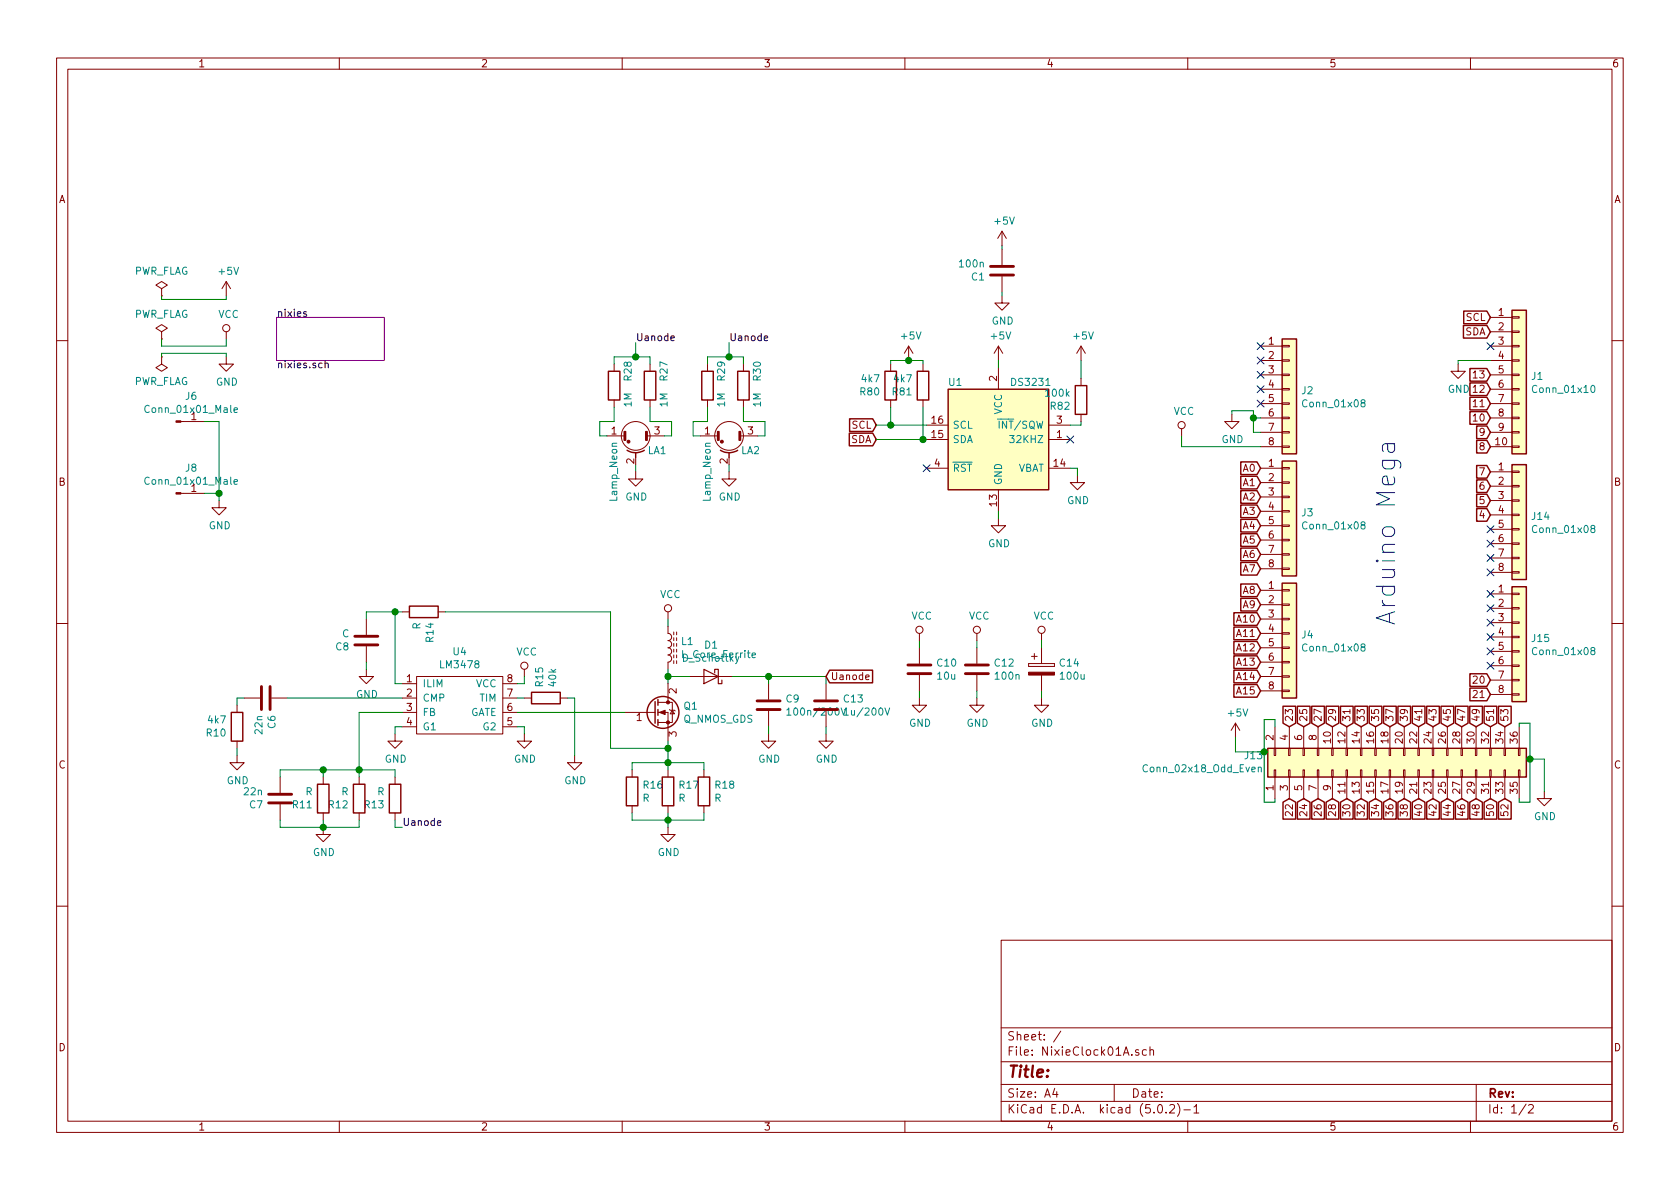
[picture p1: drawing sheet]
EESchema Schematic File Version 4
LIBS:NixieClock01A-cache
EELAYER 26 0
EELAYER END
$Descr A4 11693 8268
encoding utf-8
Sheet 1 2
Title ""
Date ""
Rev ""
Comp ""
Comment1 ""
Comment2 ""
Comment3 ""
Comment4 ""
$EndDescr
$Comp
L NixieClock01A-rescue:LM3478-lm3478 U4
U 1 1
P 3200 4900
F 0 "U4" H 3200 5275 50  0000 C CNN
F 1 "LM3478" H 3200 5184 50  0000 C CNN
F 2 "Package_SO:SO-8_5.3x6.2mm_P1.27mm" H 3200 4850 50  0001 C CNN
F 3 "" H 3200 4850 50  0001 C CNN
	1    3200 4900
	1    0    0    -1  
$EndComp
$Comp
L NixieClock01A-rescue:R-Device R14
U 1 1
P 2950 4250
F 0 "R14" H 3020 4296 50  0000 L CNN
F 1 "R" H 3020 4205 50  0000 L CNN
F 2 "Resistor_SMD:R_0603_1608Metric" V 2880 4250 50  0001 C CNN
F 3 "~" H 2950 4250 50  0001 C CNN
	1    2950 4250
	0    1    1    0   
$EndComp
$Comp
L NixieClock01A-rescue:C-Device C8
U 1 1
P 2550 4450
F 0 "C8" H 2665 4496 50  0000 L CNN
F 1 "C" H 2665 4405 50  0000 L CNN
F 2 "Capacitor_SMD:C_0603_1608Metric" H 2588 4300 50  0001 C CNN
F 3 "~" H 2550 4450 50  0001 C CNN
	1    2550 4450
	-1   0    0    1   
$EndComp
$Comp
L NixieClock01A-rescue:R-Device R10
U 1 1
P 1650 5050
F 0 "R10" H 1720 5096 50  0000 L CNN
F 1 "4k7" H 1720 5005 50  0000 L CNN
F 2 "Resistor_SMD:R_0603_1608Metric" V 1580 5050 50  0001 C CNN
F 3 "~" H 1650 5050 50  0001 C CNN
	1    1650 5050
	-1   0    0    1   
$EndComp
$Comp
L NixieClock01A-rescue:C-Device C6
U 1 1
P 1850 4850
F 0 "C6" H 1965 4896 50  0000 L CNN
F 1 "22n" H 1965 4805 50  0000 L CNN
F 2 "Capacitor_SMD:C_0603_1608Metric" H 1888 4700 50  0001 C CNN
F 3 "~" H 1850 4850 50  0001 C CNN
	1    1850 4850
	0    1    1    0   
$EndComp
$Comp
L NixieClock01A-rescue:R-Device R13
U 1 1
P 2750 5550
F 0 "R13" H 2820 5596 50  0000 L CNN
F 1 "R" H 2820 5505 50  0000 L CNN
F 2 "Resistor_SMD:R_0603_1608Metric" V 2680 5550 50  0001 C CNN
F 3 "~" H 2750 5550 50  0001 C CNN
	1    2750 5550
	-1   0    0    1   
$EndComp
$Comp
L power:GND #PWR0122
U 1 1
P 2750 5100
F 0 "#PWR0122" H 2750 4850 50  0001 C CNN
F 1 "GND" H 2755 4927 50  0000 C CNN
F 2 "" H 2750 5100 50  0001 C CNN
F 3 "" H 2750 5100 50  0001 C CNN
	1    2750 5100
	1    0    0    -1  
$EndComp
Wire Wire Line
	2800 5050 2750 5050
$Comp
L power:GND #PWR0123
U 1 1
P 2250 5750
F 0 "#PWR0123" H 2250 5500 50  0001 C CNN
F 1 "GND" H 2255 5577 50  0000 C CNN
F 2 "" H 2250 5750 50  0001 C CNN
F 3 "" H 2250 5750 50  0001 C CNN
	1    2250 5750
	1    0    0    -1  
$EndComp
Wire Wire Line
	1700 4850 1650 4850
Wire Wire Line
	1650 4850 1650 4900
$Comp
L power:GND #PWR0124
U 1 1
P 1650 5250
F 0 "#PWR0124" H 1650 5000 50  0001 C CNN
F 1 "GND" H 1655 5077 50  0000 C CNN
F 2 "" H 1650 5250 50  0001 C CNN
F 3 "" H 1650 5250 50  0001 C CNN
	1    1650 5250
	1    0    0    -1  
$EndComp
Wire Wire Line
	1650 5200 1650 5250
$Comp
L power:GND #PWR0125
U 1 1
P 3650 5100
F 0 "#PWR0125" H 3650 4850 50  0001 C CNN
F 1 "GND" H 3655 4927 50  0000 C CNN
F 2 "" H 3650 5100 50  0001 C CNN
F 3 "" H 3650 5100 50  0001 C CNN
	1    3650 5100
	1    0    0    -1  
$EndComp
Wire Wire Line
	3600 5050 3650 5050
$Comp
L NixieClock01A-rescue:R-Device R15
U 1 1
P 3800 4850
F 0 "R15" H 3870 4896 50  0000 L CNN
F 1 "40k" H 3870 4805 50  0000 L CNN
F 2 "Resistor_SMD:R_0603_1608Metric" V 3730 4850 50  0001 C CNN
F 3 "~" H 3800 4850 50  0001 C CNN
	1    3800 4850
	0    -1   -1   0   
$EndComp
$Comp
L power:GND #PWR0126
U 1 1
P 4000 5250
F 0 "#PWR0126" H 4000 5000 50  0001 C CNN
F 1 "GND" H 4005 5077 50  0000 C CNN
F 2 "" H 4000 5250 50  0001 C CNN
F 3 "" H 4000 5250 50  0001 C CNN
	1    4000 5250
	1    0    0    -1  
$EndComp
Wire Wire Line
	3950 4850 4000 4850
Wire Wire Line
	4000 4850 4000 5250
$Comp
L NixieClock01A-rescue:C-Device C10
U 1 1
P 6400 4650
F 0 "C10" H 6515 4696 50  0000 L CNN
F 1 "10u" H 6515 4605 50  0000 L CNN
F 2 "Capacitor_SMD:C_0805_2012Metric" H 6438 4500 50  0001 C CNN
F 3 "~" H 6400 4650 50  0001 C CNN
	1    6400 4650
	1    0    0    -1  
$EndComp
$Comp
L power:GND #PWR0127
U 1 1
P 6400 4850
F 0 "#PWR0127" H 6400 4600 50  0001 C CNN
F 1 "GND" H 6405 4677 50  0000 C CNN
F 2 "" H 6400 4850 50  0001 C CNN
F 3 "" H 6400 4850 50  0001 C CNN
	1    6400 4850
	1    0    0    -1  
$EndComp
Wire Wire Line
	6400 4450 6400 4500
Wire Wire Line
	6400 4800 6400 4850
$Comp
L NixieClock01A-rescue:R-Device R16
U 1 1
P 4400 5500
F 0 "R16" H 4470 5546 50  0000 L CNN
F 1 "R" H 4470 5455 50  0000 L CNN
F 2 "Resistor_SMD:R_0805_2012Metric" V 4330 5500 50  0001 C CNN
F 3 "~" H 4400 5500 50  0001 C CNN
	1    4400 5500
	1    0    0    -1  
$EndComp
$Comp
L NixieClock01A-rescue:R-Device R17
U 1 1
P 4650 5500
F 0 "R17" H 4720 5546 50  0000 L CNN
F 1 "R" H 4720 5455 50  0000 L CNN
F 2 "Resistor_SMD:R_0805_2012Metric" V 4580 5500 50  0001 C CNN
F 3 "~" H 4650 5500 50  0001 C CNN
	1    4650 5500
	1    0    0    -1  
$EndComp
$Comp
L NixieClock01A-rescue:R-Device R18
U 1 1
P 4900 5500
F 0 "R18" H 4970 5546 50  0000 L CNN
F 1 "R" H 4970 5455 50  0000 L CNN
F 2 "Resistor_SMD:R_0805_2012Metric" V 4830 5500 50  0001 C CNN
F 3 "~" H 4900 5500 50  0001 C CNN
	1    4900 5500
	1    0    0    -1  
$EndComp
Wire Wire Line
	4900 5350 4900 5300
Wire Wire Line
	4900 5300 4650 5300
Wire Wire Line
	4400 5350 4400 5300
Wire Wire Line
	4650 5350 4650 5300
Connection ~ 4650 5300
Wire Wire Line
	4650 5300 4400 5300
Wire Wire Line
	4900 5650 4900 5700
Wire Wire Line
	4900 5700 4650 5700
Wire Wire Line
	4650 5650 4650 5700
Connection ~ 4650 5700
Wire Wire Line
	4650 5700 4400 5700
Wire Wire Line
	4400 5650 4400 5700
$Comp
L power:GND #PWR0128
U 1 1
P 4650 5750
F 0 "#PWR0128" H 4650 5500 50  0001 C CNN
F 1 "GND" H 4655 5577 50  0000 C CNN
F 2 "" H 4650 5750 50  0001 C CNN
F 3 "" H 4650 5750 50  0001 C CNN
	1    4650 5750
	1    0    0    -1  
$EndComp
Wire Wire Line
	4650 5700 4650 5750
$Comp
L NixieClock01A-rescue:L_Core_Ferrite-Device L1
U 1 1
P 4650 4500
F 0 "L1" H 4738 4546 50  0000 L CNN
F 1 "L_Core_Ferrite" H 4738 4455 50  0000 L CNN
F 2 "Inductor_SMD:L_Wuerth_WE-PD-Typ-LS_Handsoldering" H 4650 4500 50  0001 C CNN
F 3 "~" H 4650 4500 50  0001 C CNN
	1    4650 4500
	1    0    0    -1  
$EndComp
Wire Wire Line
	4650 4650 4650 4700
$Comp
L power:VCC #PWR0129
U 1 1
P 4650 4300
F 0 "#PWR0129" H 4650 4150 50  0001 C CNN
F 1 "VCC" H 4667 4473 50  0000 C CNN
F 2 "" H 4650 4300 50  0001 C CNN
F 3 "" H 4650 4300 50  0001 C CNN
	1    4650 4300
	1    0    0    -1  
$EndComp
Wire Wire Line
	4650 4300 4650 4350
$Comp
L power:VCC #PWR0130
U 1 1
P 3650 4700
F 0 "#PWR0130" H 3650 4550 50  0001 C CNN
F 1 "VCC" H 3667 4873 50  0000 C CNN
F 2 "" H 3650 4700 50  0001 C CNN
F 3 "" H 3650 4700 50  0001 C CNN
	1    3650 4700
	1    0    0    -1  
$EndComp
Wire Wire Line
	3600 4750 3650 4750
Wire Wire Line
	3650 4750 3650 4700
$Comp
L power:VCC #PWR0131
U 1 1
P 6400 4450
F 0 "#PWR0131" H 6400 4300 50  0001 C CNN
F 1 "VCC" H 6417 4623 50  0000 C CNN
F 2 "" H 6400 4450 50  0001 C CNN
F 3 "" H 6400 4450 50  0001 C CNN
	1    6400 4450
	1    0    0    -1  
$EndComp
Wire Wire Line
	4250 4250 3100 4250
Wire Wire Line
	4250 4250 4250 5200
Wire Wire Line
	2800 4250 2750 4250
Wire Wire Line
	2550 4250 2550 4300
Wire Wire Line
	2800 4750 2750 4750
Wire Wire Line
	2750 4750 2750 4250
Connection ~ 2750 4250
Wire Wire Line
	2750 4250 2550 4250
Wire Wire Line
	4650 5150 4650 5200
Wire Wire Line
	4250 5200 4650 5200
Connection ~ 4650 5200
Wire Wire Line
	4650 5200 4650 5300
$Comp
L NixieClock01A-rescue:D_Schottky-Device D1
U 1 1
P 4950 4700
F 0 "D1" H 4950 4484 50  0000 C CNN
F 1 "D_Schottky" H 4950 4575 50  0000 C CNN
F 2 "Diode_SMD:D_SMB" H 4950 4700 50  0001 C CNN
F 3 "~" H 4950 4700 50  0001 C CNN
	1    4950 4700
	-1   0    0    1   
$EndComp
Wire Wire Line
	4650 4700 4800 4700
Connection ~ 4650 4700
Wire Wire Line
	4650 4700 4650 4750
$Comp
L NixieClock01A-rescue:C-Device C9
U 1 1
P 5350 4900
F 0 "C9" H 5465 4946 50  0000 L CNN
F 1 "100n/200V" H 5465 4855 50  0000 L CNN
F 2 "Capacitor_SMD:C_1206_3216Metric" H 5388 4750 50  0001 C CNN
F 3 "~" H 5350 4900 50  0001 C CNN
	1    5350 4900
	1    0    0    -1  
$EndComp
$Comp
L power:GND #PWR0132
U 1 1
P 5350 5100
F 0 "#PWR0132" H 5350 4850 50  0001 C CNN
F 1 "GND" H 5355 4927 50  0000 C CNN
F 2 "" H 5350 5100 50  0001 C CNN
F 3 "" H 5350 5100 50  0001 C CNN
	1    5350 5100
	1    0    0    -1  
$EndComp
Wire Wire Line
	5350 4700 5350 4750
Wire Wire Line
	5350 5050 5350 5100
Wire Wire Line
	5100 4700 5350 4700
$Comp
L power:GND #PWR0133
U 1 1
P 2550 4650
F 0 "#PWR0133" H 2550 4400 50  0001 C CNN
F 1 "GND" H 2555 4477 50  0000 C CNN
F 2 "" H 2550 4650 50  0001 C CNN
F 3 "" H 2550 4650 50  0001 C CNN
	1    2550 4650
	1    0    0    -1  
$EndComp
Wire Wire Line
	2550 4600 2550 4650
$Comp
L NixieClock01A-rescue:R-Device R12
U 1 1
P 2500 5550
F 0 "R12" H 2570 5596 50  0000 L CNN
F 1 "R" H 2570 5505 50  0000 L CNN
F 2 "Resistor_SMD:R_0603_1608Metric" V 2430 5550 50  0001 C CNN
F 3 "~" H 2500 5550 50  0001 C CNN
	1    2500 5550
	-1   0    0    1   
$EndComp
$Comp
L NixieClock01A-rescue:R-Device R11
U 1 1
P 2250 5550
F 0 "R11" H 2320 5596 50  0000 L CNN
F 1 "R" H 2320 5505 50  0000 L CNN
F 2 "Resistor_SMD:R_0603_1608Metric" V 2180 5550 50  0001 C CNN
F 3 "~" H 2250 5550 50  0001 C CNN
	1    2250 5550
	-1   0    0    1   
$EndComp
$Comp
L NixieClock01A-rescue:C-Device C7
U 1 1
P 1950 5550
F 0 "C7" H 2065 5596 50  0000 L CNN
F 1 "22n" H 2065 5505 50  0000 L CNN
F 2 "Capacitor_SMD:C_0603_1608Metric" H 1988 5400 50  0001 C CNN
F 3 "~" H 1950 5550 50  0001 C CNN
	1    1950 5550
	-1   0    0    1   
$EndComp
Wire Wire Line
	2800 4950 2500 4950
Wire Wire Line
	1950 5400 1950 5350
Wire Wire Line
	1950 5350 2250 5350
Connection ~ 2500 5350
Wire Wire Line
	2500 5350 2500 5400
Wire Wire Line
	2250 5400 2250 5350
Connection ~ 2250 5350
Wire Wire Line
	2250 5350 2500 5350
Wire Wire Line
	1950 5700 1950 5750
Wire Wire Line
	1950 5750 2250 5750
Wire Wire Line
	2500 5750 2500 5700
Connection ~ 2250 5750
Wire Wire Line
	2250 5750 2500 5750
Wire Wire Line
	2250 5700 2250 5750
Wire Wire Line
	3650 5050 3650 5100
Wire Wire Line
	2750 5050 2750 5100
Text Label 2800 5750 0    50   ~ 0
Uanode
Wire Wire Line
	2500 4950 2500 5350
Wire Wire Line
	2750 5350 2750 5400
Wire Wire Line
	2500 5350 2750 5350
Wire Wire Line
	2750 5700 2750 5750
Wire Wire Line
	2750 5750 2800 5750
$Comp
L NixieClock01A-rescue:Q_NMOS_GDS-Device Q1
U 1 1
P 4550 4950
F 0 "Q1" H 4755 4996 50  0000 L CNN
F 1 "Q_NMOS_GDS" H 4755 4905 50  0000 L CNN
F 2 "Package_TO_SOT_SMD:TO-252-2" H 4750 5050 50  0001 C CNN
F 3 "~" H 4550 4950 50  0001 C CNN
	1    4550 4950
	1    0    0    -1  
$EndComp
$Comp
L NixieClock01A-rescue:C-Device C12
U 1 1
P 6800 4650
F 0 "C12" H 6915 4696 50  0000 L CNN
F 1 "100n" H 6915 4605 50  0000 L CNN
F 2 "Capacitor_SMD:C_0603_1608Metric" H 6838 4500 50  0001 C CNN
F 3 "~" H 6800 4650 50  0001 C CNN
	1    6800 4650
	1    0    0    -1  
$EndComp
$Comp
L power:GND #PWR0138
U 1 1
P 6800 4850
F 0 "#PWR0138" H 6800 4600 50  0001 C CNN
F 1 "GND" H 6805 4677 50  0000 C CNN
F 2 "" H 6800 4850 50  0001 C CNN
F 3 "" H 6800 4850 50  0001 C CNN
	1    6800 4850
	1    0    0    -1  
$EndComp
Wire Wire Line
	6800 4450 6800 4500
Wire Wire Line
	6800 4800 6800 4850
$Comp
L power:VCC #PWR0139
U 1 1
P 6800 4450
F 0 "#PWR0139" H 6800 4300 50  0001 C CNN
F 1 "VCC" H 6817 4623 50  0000 C CNN
F 2 "" H 6800 4450 50  0001 C CNN
F 3 "" H 6800 4450 50  0001 C CNN
	1    6800 4450
	1    0    0    -1  
$EndComp
$Comp
L NixieClock01A-rescue:CP-Device C14
U 1 1
P 7250 4650
F 0 "C14" H 7368 4696 50  0000 L CNN
F 1 "100u" H 7368 4605 50  0000 L CNN
F 2 "Capacitor_Tantalum_SMD:CP_EIA-7343-31_Kemet-D" H 7288 4500 50  0001 C CNN
F 3 "~" H 7250 4650 50  0001 C CNN
	1    7250 4650
	1    0    0    -1  
$EndComp
$Comp
L power:VCC #PWR0140
U 1 1
P 7250 4450
F 0 "#PWR0140" H 7250 4300 50  0001 C CNN
F 1 "VCC" H 7267 4623 50  0000 C CNN
F 2 "" H 7250 4450 50  0001 C CNN
F 3 "" H 7250 4450 50  0001 C CNN
	1    7250 4450
	1    0    0    -1  
$EndComp
$Comp
L power:GND #PWR0141
U 1 1
P 7250 4850
F 0 "#PWR0141" H 7250 4600 50  0001 C CNN
F 1 "GND" H 7255 4677 50  0000 C CNN
F 2 "" H 7250 4850 50  0001 C CNN
F 3 "" H 7250 4850 50  0001 C CNN
	1    7250 4850
	1    0    0    -1  
$EndComp
Wire Wire Line
	7250 4450 7250 4500
Wire Wire Line
	7250 4800 7250 4850
$Comp
L NixieClock01A-rescue:C-Device C13
U 1 1
P 5750 4900
F 0 "C13" H 5865 4946 50  0000 L CNN
F 1 "1u/200V" H 5865 4855 50  0000 L CNN
F 2 "Capacitor_SMD:C_2220_5650Metric" H 5788 4750 50  0001 C CNN
F 3 "~" H 5750 4900 50  0001 C CNN
	1    5750 4900
	1    0    0    -1  
$EndComp
$Comp
L power:GND #PWR0142
U 1 1
P 5750 5100
F 0 "#PWR0142" H 5750 4850 50  0001 C CNN
F 1 "GND" H 5755 4927 50  0000 C CNN
F 2 "" H 5750 5100 50  0001 C CNN
F 3 "" H 5750 5100 50  0001 C CNN
	1    5750 5100
	1    0    0    -1  
$EndComp
Wire Wire Line
	5750 4700 5750 4750
Wire Wire Line
	5750 5050 5750 5100
Wire Wire Line
	5350 4700 5750 4700
Connection ~ 5350 4700
$Comp
L Connector:Conn_01x01_Male J6
U 1 1
P 1225 2925
F 0 "J6" H 1331 3103 50  0000 C CNN
F 1 "Conn_01x01_Male" H 1331 3012 50  0000 C CNN
F 2 "MountingHole:MountingHole_3.2mm_M3_DIN965_Pad" H 1225 2925 50  0001 C CNN
F 3 "~" H 1225 2925 50  0001 C CNN
	1    1225 2925
	1    0    0    -1  
$EndComp
$Comp
L Connector:Conn_01x01_Male J8
U 1 1
P 1225 3425
F 0 "J8" H 1331 3603 50  0000 C CNN
F 1 "Conn_01x01_Male" H 1331 3512 50  0000 C CNN
F 2 "MountingHole:MountingHole_3.2mm_M3_DIN965_Pad" H 1225 3425 50  0001 C CNN
F 3 "~" H 1225 3425 50  0001 C CNN
	1    1225 3425
	1    0    0    -1  
$EndComp
Wire Wire Line
	1525 3425 1425 3425
Wire Wire Line
	1425 2925 1525 2925
$Comp
L power:GND #PWR0195
U 1 1
P 1525 3475
F 0 "#PWR0195" H 1525 3225 50  0001 C CNN
F 1 "GND" H 1530 3302 50  0000 C CNN
F 2 "" H 1525 3475 50  0001 C CNN
F 3 "" H 1525 3475 50  0001 C CNN
	1    1525 3475
	1    0    0    -1  
$EndComp
Connection ~ 1525 3425
Wire Wire Line
	1525 3425 1525 3475
$Comp
L power:VCC #PWR0204
U 1 1
P 1575 2350
F 0 "#PWR0204" H 1575 2200 50  0001 C CNN
F 1 "VCC" H 1592 2523 50  0000 C CNN
F 2 "" H 1575 2350 50  0001 C CNN
F 3 "" H 1575 2350 50  0001 C CNN
	1    1575 2350
	1    0    0    -1  
$EndComp
Wire Wire Line
	1575 2400 1575 2350
$Comp
L power:PWR_FLAG #FLG0101
U 1 1
P 1125 2350
F 0 "#FLG0101" H 1125 2425 50  0001 C CNN
F 1 "PWR_FLAG" H 1125 2524 50  0000 C CNN
F 2 "" H 1125 2350 50  0001 C CNN
F 3 "~" H 1125 2350 50  0001 C CNN
	1    1125 2350
	1    0    0    -1  
$EndComp
Wire Wire Line
	1125 2350 1125 2400
Wire Wire Line
	3600 4850 3650 4850
Wire Wire Line
	3600 4950 4350 4950
Wire Wire Line
	2000 4850 2800 4850
$Comp
L NixieClock01A-rescue:R-Device R28
U 1 1
P 4275 2675
F 0 "R28" V 4175 2575 50  0000 C CNN
F 1 "1M" V 4175 2775 50  0000 C CNN
F 2 "Resistor_SMD:R_1206_3216Metric" V 4205 2675 50  0001 C CNN
F 3 "~" H 4275 2675 50  0001 C CNN
	1    4275 2675
	-1   0    0    1   
$EndComp
Wire Wire Line
	4425 3225 4425 3275
Text Label 4425 2375 0    50   ~ 0
Uanode
$Comp
L NixieClock01A-rescue:R-Device R27
U 1 1
P 4525 2675
F 0 "R27" V 4425 2575 50  0000 C CNN
F 1 "1M" V 4425 2775 50  0000 C CNN
F 2 "Resistor_SMD:R_1206_3216Metric" V 4455 2675 50  0001 C CNN
F 3 "~" H 4525 2675 50  0001 C CNN
	1    4525 2675
	-1   0    0    1   
$EndComp
Wire Wire Line
	4525 2525 4525 2475
$Comp
L power:GND #PWR0214
U 1 1
P 4425 3275
F 0 "#PWR0214" H 4425 3025 50  0001 C CNN
F 1 "GND" H 4430 3102 50  0000 C CNN
F 2 "" H 4425 3275 50  0001 C CNN
F 3 "" H 4425 3275 50  0001 C CNN
	1    4425 3275
	1    0    0    -1  
$EndComp
$Comp
L NixieClock01A-rescue:Lamp_Flash-Device LA1
U 1 1
P 4425 3025
F 0 "LA1" V 4525 3175 50  0000 C CNN
F 1 "Lamp_Neon" H 4675 2875 50  0000 C CNN
F 2 "Package_TO_SOT_THT:TO-92" V 4425 3125 50  0001 C CNN
F 3 "~" V 4425 3125 50  0001 C CNN
	1    4425 3025
	0    1    1    0   
$EndComp
Wire Wire Line
	4225 3025 4175 3025
Wire Wire Line
	4175 3025 4175 2925
Wire Wire Line
	4175 2925 4275 2925
Wire Wire Line
	4275 2925 4275 2825
Wire Wire Line
	4625 3025 4675 3025
Wire Wire Line
	4675 3025 4675 2925
Wire Wire Line
	4675 2925 4525 2925
Wire Wire Line
	4525 2925 4525 2825
Wire Wire Line
	4275 2525 4275 2475
Wire Wire Line
	4275 2475 4425 2475
Wire Wire Line
	4425 2475 4425 2375
Connection ~ 4425 2475
Wire Wire Line
	4425 2475 4525 2475
$Comp
L NixieClock01A-rescue:R-Device R29
U 1 1
P 4925 2675
F 0 "R29" V 4825 2575 50  0000 C CNN
F 1 "1M" V 4825 2775 50  0000 C CNN
F 2 "Resistor_SMD:R_1206_3216Metric" V 4855 2675 50  0001 C CNN
F 3 "~" H 4925 2675 50  0001 C CNN
	1    4925 2675
	-1   0    0    1   
$EndComp
Wire Wire Line
	5075 3225 5075 3275
$Comp
L NixieClock01A-rescue:R-Device R30
U 1 1
P 5175 2675
F 0 "R30" V 5075 2575 50  0000 C CNN
F 1 "1M" V 5075 2775 50  0000 C CNN
F 2 "Resistor_SMD:R_1206_3216Metric" V 5105 2675 50  0001 C CNN
F 3 "~" H 5175 2675 50  0001 C CNN
	1    5175 2675
	-1   0    0    1   
$EndComp
Wire Wire Line
	5175 2525 5175 2475
$Comp
L power:GND #PWR0213
U 1 1
P 5075 3275
F 0 "#PWR0213" H 5075 3025 50  0001 C CNN
F 1 "GND" H 5080 3102 50  0000 C CNN
F 2 "" H 5075 3275 50  0001 C CNN
F 3 "" H 5075 3275 50  0001 C CNN
	1    5075 3275
	1    0    0    -1  
$EndComp
$Comp
L NixieClock01A-rescue:Lamp_Flash-Device LA2
U 1 1
P 5075 3025
F 0 "LA2" V 5175 3175 50  0000 C CNN
F 1 "Lamp_Neon" H 5325 2875 50  0000 C CNN
F 2 "Package_TO_SOT_THT:TO-92" V 5075 3125 50  0001 C CNN
F 3 "~" V 5075 3125 50  0001 C CNN
	1    5075 3025
	0    1    1    0   
$EndComp
Wire Wire Line
	4875 3025 4825 3025
Wire Wire Line
	4825 3025 4825 2925
Wire Wire Line
	4825 2925 4925 2925
Wire Wire Line
	4925 2925 4925 2825
Wire Wire Line
	5275 3025 5325 3025
Wire Wire Line
	5325 3025 5325 2925
Wire Wire Line
	5325 2925 5175 2925
Wire Wire Line
	5175 2925 5175 2825
Wire Wire Line
	4925 2525 4925 2475
Wire Wire Line
	4925 2475 5075 2475
Wire Wire Line
	5075 2475 5075 2375
Connection ~ 5075 2475
Wire Wire Line
	5075 2475 5175 2475
Text Label 5075 2375 0    50   ~ 0
Uanode
$Sheet
S 1925 2200 750  300 
U 5CC9D2A3
F0 "nixies" 50
F1 "nixies.sch" 50
$EndSheet
$Comp
L maxim:DS3231 U1
U 1 1
P 6950 3050
F 0 "U1" H 6650 3450 50  0000 C CNN
F 1 "DS3231" H 7175 3450 50  0000 C CNN
F 2 "Package_SO:SOIC-16W_7.5x10.3mm_P1.27mm" H 7000 2650 50  0001 L CNN
F 3 "http://datasheets.maximintegrated.com/en/ds/DS3231.pdf" H 7220 3300 50  0001 C CNN
	1    6950 3050
	1    0    0    -1  
$EndComp
$Comp
L Connector:Conn_01x10 J1
U 1 1
P 10575 2600
F 0 "J1" H 10655 2592 50  0000 L CNN
F 1 "Conn_01x10" H 10655 2501 50  0000 L CNN
F 2 "Connector_PinHeader_2.54mm:PinHeader_1x10_P2.54mm_Vertical" H 10575 2600 50  0001 C CNN
F 3 "~" H 10575 2600 50  0001 C CNN
	1    10575 2600
	1    0    0    -1  
$EndComp
Text GLabel 10375 2700 0    50   Input ~ 0
12
Text GLabel 10375 2800 0    50   Input ~ 0
11
Text GLabel 10375 2900 0    50   Input ~ 0
10
Text GLabel 10375 3000 0    50   Input ~ 0
9
Text GLabel 10375 3100 0    50   Input ~ 0
8
Text GLabel 10375 2300 0    50   Input ~ 0
SDA
Text GLabel 10375 2200 0    50   Input ~ 0
SCL
Text GLabel 10375 2600 0    50   Input ~ 0
13
$Comp
L Connector:Conn_01x08 J14
U 1 1
P 10575 3575
F 0 "J14" H 10655 3567 50  0000 L CNN
F 1 "Conn_01x08" H 10655 3476 50  0000 L CNN
F 2 "Connector_PinHeader_2.54mm:PinHeader_1x08_P2.54mm_Vertical" H 10575 3575 50  0001 C CNN
F 3 "~" H 10575 3575 50  0001 C CNN
	1    10575 3575
	1    0    0    -1  
$EndComp
Text GLabel 10375 3575 0    50   Input ~ 0
4
Text GLabel 10375 3475 0    50   Input ~ 0
5
Text GLabel 10375 3375 0    50   Input ~ 0
6
Text GLabel 10375 3275 0    50   Input ~ 0
7
Text GLabel 10375 4825 0    50   Input ~ 0
21
Text GLabel 10375 4725 0    50   Input ~ 0
20
Text GLabel 8775 4800 0    50   Input ~ 0
A15
Text GLabel 8775 4700 0    50   Input ~ 0
A14
Text GLabel 8775 4600 0    50   Input ~ 0
A13
Text GLabel 8775 4500 0    50   Input ~ 0
A12
Text GLabel 8775 4400 0    50   Input ~ 0
A11
Text GLabel 8775 4300 0    50   Input ~ 0
A10
Text GLabel 8775 4200 0    50   Input ~ 0
A9
Text GLabel 8775 4100 0    50   Input ~ 0
A8
Text GLabel 8775 3950 0    50   Input ~ 0
A7
Text GLabel 8775 3850 0    50   Input ~ 0
A6
Text GLabel 8775 3750 0    50   Input ~ 0
A5
Text GLabel 8775 3650 0    50   Input ~ 0
A4
Text GLabel 8775 3550 0    50   Input ~ 0
A3
Text GLabel 8775 3450 0    50   Input ~ 0
A2
Text GLabel 8775 3350 0    50   Input ~ 0
A1
Text GLabel 8775 3250 0    50   Input ~ 0
A0
$Comp
L Connector:Conn_02x18_Odd_Even J13
U 1 1
P 9675 5350
F 0 "J13" V 9771 6229 50  0000 L CNN
F 1 "Conn_02x18_Odd_Even" V 9680 6229 50  0000 L CNN
F 2 "Connector_PinHeader_2.54mm:PinHeader_2x18_P2.54mm_Vertical" H 9675 5350 50  0001 C CNN
F 3 "~" H 9675 5350 50  0001 C CNN
	1    9675 5350
	0    -1   -1   0   
$EndComp
$Comp
L power:GND #PWR0121
U 1 1
P 10150 2525
F 0 "#PWR0121" H 10150 2275 50  0001 C CNN
F 1 "GND" H 10155 2352 50  0000 C CNN
F 2 "" H 10150 2525 50  0001 C CNN
F 3 "" H 10150 2525 50  0001 C CNN
	1    10150 2525
	1    0    0    -1  
$EndComp
Wire Wire Line
	10375 2500 10150 2500
Wire Wire Line
	10150 2500 10150 2525
$Comp
L power:+5V #PWR0134
U 1 1
P 8600 5125
F 0 "#PWR0134" H 8600 4975 50  0001 C CNN
F 1 "+5V" H 8615 5298 50  0000 C CNN
F 2 "" H 8600 5125 50  0001 C CNN
F 3 "" H 8600 5125 50  0001 C CNN
	1    8600 5125
	1    0    0    -1  
$EndComp
Wire Wire Line
	8875 5050 8875 5000
Wire Wire Line
	8875 5000 8800 5000
Wire Wire Line
	8800 5000 8800 5225
Wire Wire Line
	8875 5575 8875 5550
Text GLabel 8975 5550 3    50   Input ~ 0
22
Text GLabel 8975 5050 1    50   Input ~ 0
23
Text GLabel 9075 5550 3    50   Input ~ 0
24
Text GLabel 9075 5050 1    50   Input ~ 0
25
Text GLabel 9175 5550 3    50   Input ~ 0
26
Text GLabel 9175 5050 1    50   Input ~ 0
27
Text GLabel 9275 5550 3    50   Input ~ 0
28
Text GLabel 9275 5050 1    50   Input ~ 0
29
Text GLabel 9375 5550 3    50   Input ~ 0
30
Text GLabel 9375 5050 1    50   Input ~ 0
31
Text GLabel 9475 5550 3    50   Input ~ 0
32
Text GLabel 9475 5050 1    50   Input ~ 0
33
Text GLabel 9575 5550 3    50   Input ~ 0
34
Text GLabel 9575 5050 1    50   Input ~ 0
35
Text GLabel 9675 5550 3    50   Input ~ 0
36
Text GLabel 9675 5050 1    50   Input ~ 0
37
Text GLabel 9775 5550 3    50   Input ~ 0
38
Text GLabel 9775 5050 1    50   Input ~ 0
39
Text GLabel 9875 5550 3    50   Input ~ 0
40
Text GLabel 9875 5050 1    50   Input ~ 0
41
Text GLabel 9975 5550 3    50   Input ~ 0
42
Text GLabel 9975 5050 1    50   Input ~ 0
43
Text GLabel 10075 5550 3    50   Input ~ 0
44
Text GLabel 10075 5050 1    50   Input ~ 0
45
Text GLabel 10175 5550 3    50   Input ~ 0
46
Text GLabel 10175 5050 1    50   Input ~ 0
47
Text GLabel 10275 5550 3    50   Input ~ 0
48
Text GLabel 10275 5050 1    50   Input ~ 0
49
Text GLabel 10375 5550 3    50   Input ~ 0
50
Text GLabel 10375 5050 1    50   Input ~ 0
51
Text GLabel 10475 5550 3    50   Input ~ 0
52
Text GLabel 10475 5050 1    50   Input ~ 0
53
$Comp
L power:GND #PWR0135
U 1 1
P 10750 5500
F 0 "#PWR0135" H 10750 5250 50  0001 C CNN
F 1 "GND" H 10755 5327 50  0000 C CNN
F 2 "" H 10750 5500 50  0001 C CNN
F 3 "" H 10750 5500 50  0001 C CNN
	1    10750 5500
	1    0    0    -1  
$EndComp
Wire Wire Line
	10650 5275 10650 5025
Wire Wire Line
	10650 5025 10575 5025
Wire Wire Line
	10575 5025 10575 5050
Wire Wire Line
	10650 5275 10650 5575
Wire Wire Line
	10650 5575 10575 5575
Wire Wire Line
	10575 5575 10575 5550
Connection ~ 10650 5275
$Comp
L Connector:Conn_01x08 J15
U 1 1
P 10575 4425
F 0 "J15" H 10655 4417 50  0000 L CNN
F 1 "Conn_01x08" H 10655 4326 50  0000 L CNN
F 2 "Connector_PinHeader_2.54mm:PinHeader_1x08_P2.54mm_Vertical" H 10575 4425 50  0001 C CNN
F 3 "~" H 10575 4425 50  0001 C CNN
	1    10575 4425
	1    0    0    -1  
$EndComp
$Comp
L Connector:Conn_01x08 J4
U 1 1
P 8975 4400
F 0 "J4" H 9055 4392 50  0000 L CNN
F 1 "Conn_01x08" H 9055 4301 50  0000 L CNN
F 2 "Connector_PinHeader_2.54mm:PinHeader_1x08_P2.54mm_Vertical" H 8975 4400 50  0001 C CNN
F 3 "~" H 8975 4400 50  0001 C CNN
	1    8975 4400
	1    0    0    -1  
$EndComp
$Comp
L Connector:Conn_01x08 J3
U 1 1
P 8975 3550
F 0 "J3" H 9055 3542 50  0000 L CNN
F 1 "Conn_01x08" H 9055 3451 50  0000 L CNN
F 2 "Connector_PinHeader_2.54mm:PinHeader_1x08_P2.54mm_Vertical" H 8975 3550 50  0001 C CNN
F 3 "~" H 8975 3550 50  0001 C CNN
	1    8975 3550
	1    0    0    -1  
$EndComp
$Comp
L Connector:Conn_01x08 J2
U 1 1
P 8975 2700
F 0 "J2" H 9055 2692 50  0000 L CNN
F 1 "Conn_01x08" H 9055 2601 50  0000 L CNN
F 2 "Connector_PinHeader_2.54mm:PinHeader_1x08_P2.54mm_Vertical" H 8975 2700 50  0001 C CNN
F 3 "~" H 8975 2700 50  0001 C CNN
	1    8975 2700
	1    0    0    -1  
$EndComp
NoConn ~ 8775 2400
$Comp
L power:GND #PWR0143
U 1 1
P 8575 2875
F 0 "#PWR0143" H 8575 2625 50  0001 C CNN
F 1 "GND" H 8580 2702 50  0000 C CNN
F 2 "" H 8575 2875 50  0001 C CNN
F 3 "" H 8575 2875 50  0001 C CNN
	1    8575 2875
	1    0    0    -1  
$EndComp
$Comp
L power:VCC #PWR0144
U 1 1
P 8225 3025
F 0 "#PWR0144" H 8225 2875 50  0001 C CNN
F 1 "VCC" H 8242 3198 50  0000 C CNN
F 2 "" H 8225 3025 50  0001 C CNN
F 3 "" H 8225 3025 50  0001 C CNN
	1    8225 3025
	1    0    0    -1  
$EndComp
Wire Wire Line
	8800 5575 8875 5575
Wire Wire Line
	8600 5125 8600 5225
Wire Wire Line
	8600 5225 8800 5225
Connection ~ 8800 5225
Wire Wire Line
	8800 5225 8800 5575
Wire Wire Line
	10750 5275 10750 5500
Wire Wire Line
	10650 5275 10750 5275
Wire Wire Line
	8225 3025 8225 3100
Wire Wire Line
	8225 3100 8775 3100
Wire Wire Line
	8775 2900 8725 2900
Wire Wire Line
	8725 2900 8725 3000
Wire Wire Line
	8725 3000 8775 3000
Wire Wire Line
	8725 2900 8725 2850
Wire Wire Line
	8725 2850 8575 2850
Wire Wire Line
	8575 2850 8575 2875
Connection ~ 8725 2900
Text Notes 9725 4350 1    128  ~ 0
Arduino Mega
Wire Wire Line
	1125 2400 1575 2400
Text GLabel 5750 4700 2    50   Input ~ 0
Uanode
Wire Wire Line
	1525 2925 1525 3425
$Comp
L power:GND #PWR0185
U 1 1
P 6950 3600
F 0 "#PWR0185" H 6950 3350 50  0001 C CNN
F 1 "GND" H 6955 3427 50  0000 C CNN
F 2 "" H 6950 3600 50  0001 C CNN
F 3 "" H 6950 3600 50  0001 C CNN
	1    6950 3600
	1    0    0    -1  
$EndComp
$Comp
L power:+5V #PWR0186
U 1 1
P 6950 2500
F 0 "#PWR0186" H 6950 2350 50  0001 C CNN
F 1 "+5V" H 6965 2673 50  0000 C CNN
F 2 "" H 6950 2500 50  0001 C CNN
F 3 "" H 6950 2500 50  0001 C CNN
	1    6950 2500
	1    0    0    -1  
$EndComp
Wire Wire Line
	6950 2500 6950 2550
Wire Wire Line
	6950 3550 6950 3600
Text GLabel 6100 3050 0    50   Input ~ 0
SDA
Text GLabel 6100 2950 0    50   Input ~ 0
SCL
$Comp
L NixieClock01A-rescue:R-Device R81
U 1 1
P 6425 2675
F 0 "R81" H 6495 2721 50  0000 L CNN
F 1 "4k7" H 6495 2630 50  0000 L CNN
F 2 "Resistor_SMD:R_0603_1608Metric" V 6355 2675 50  0001 C CNN
F 3 "~" H 6425 2675 50  0001 C CNN
	1    6425 2675
	-1   0    0    1   
$EndComp
$Comp
L NixieClock01A-rescue:R-Device R80
U 1 1
P 6200 2675
F 0 "R80" H 6270 2721 50  0000 L CNN
F 1 "4k7" H 6270 2630 50  0000 L CNN
F 2 "Resistor_SMD:R_0603_1608Metric" V 6130 2675 50  0001 C CNN
F 3 "~" H 6200 2675 50  0001 C CNN
	1    6200 2675
	-1   0    0    1   
$EndComp
$Comp
L power:+5V #PWR0187
U 1 1
P 6325 2500
F 0 "#PWR0187" H 6325 2350 50  0001 C CNN
F 1 "+5V" H 6340 2673 50  0000 C CNN
F 2 "" H 6325 2500 50  0001 C CNN
F 3 "" H 6325 2500 50  0001 C CNN
	1    6325 2500
	1    0    0    -1  
$EndComp
Wire Wire Line
	6200 2525 6200 2500
Wire Wire Line
	6200 2500 6325 2500
Wire Wire Line
	6425 2500 6425 2525
Connection ~ 6325 2500
Wire Wire Line
	6325 2500 6425 2500
Wire Wire Line
	6100 2950 6200 2950
Wire Wire Line
	6100 3050 6425 3050
Wire Wire Line
	6200 2825 6200 2950
Connection ~ 6200 2950
Wire Wire Line
	6200 2950 6450 2950
Wire Wire Line
	6425 2825 6425 3050
Connection ~ 6425 3050
Wire Wire Line
	6425 3050 6450 3050
$Comp
L power:GND #PWR0188
U 1 1
P 7500 3300
F 0 "#PWR0188" H 7500 3050 50  0001 C CNN
F 1 "GND" H 7505 3127 50  0000 C CNN
F 2 "" H 7500 3300 50  0001 C CNN
F 3 "" H 7500 3300 50  0001 C CNN
	1    7500 3300
	1    0    0    -1  
$EndComp
Wire Wire Line
	7450 3250 7500 3250
Wire Wire Line
	7500 3250 7500 3300
$Comp
L NixieClock01A-rescue:R-Device R82
U 1 1
P 7525 2775
F 0 "R82" H 7595 2821 50  0000 L CNN
F 1 "100k" H 7595 2730 50  0000 L CNN
F 2 "Resistor_SMD:R_0603_1608Metric" V 7455 2775 50  0001 C CNN
F 3 "~" H 7525 2775 50  0001 C CNN
	1    7525 2775
	-1   0    0    1   
$EndComp
Wire Wire Line
	7450 2950 7525 2950
Wire Wire Line
	7525 2950 7525 2925
$Comp
L power:+5V #PWR0189
U 1 1
P 7525 2500
F 0 "#PWR0189" H 7525 2350 50  0001 C CNN
F 1 "+5V" H 7540 2673 50  0000 C CNN
F 2 "" H 7525 2500 50  0001 C CNN
F 3 "" H 7525 2500 50  0001 C CNN
	1    7525 2500
	1    0    0    -1  
$EndComp
Wire Wire Line
	7525 2500 7525 2625
$Comp
L NixieClock01A-rescue:C-Device C1
U 1 1
P 6975 1875
F 0 "C1" H 7090 1921 50  0000 L CNN
F 1 "100n" H 7090 1830 50  0000 L CNN
F 2 "Capacitor_SMD:C_0603_1608Metric" H 7013 1725 50  0001 C CNN
F 3 "~" H 6975 1875 50  0001 C CNN
	1    6975 1875
	-1   0    0    1   
$EndComp
$Comp
L power:+5V #PWR0190
U 1 1
P 6975 1700
F 0 "#PWR0190" H 6975 1550 50  0001 C CNN
F 1 "+5V" H 6990 1873 50  0000 C CNN
F 2 "" H 6975 1700 50  0001 C CNN
F 3 "" H 6975 1700 50  0001 C CNN
	1    6975 1700
	1    0    0    -1  
$EndComp
$Comp
L power:GND #PWR0191
U 1 1
P 6975 2050
F 0 "#PWR0191" H 6975 1800 50  0001 C CNN
F 1 "GND" H 6980 1877 50  0000 C CNN
F 2 "" H 6975 2050 50  0001 C CNN
F 3 "" H 6975 2050 50  0001 C CNN
	1    6975 2050
	1    0    0    -1  
$EndComp
Wire Wire Line
	6975 1700 6975 1725
Wire Wire Line
	6975 2025 6975 2050
NoConn ~ 8775 2800
NoConn ~ 7450 3050
NoConn ~ 6450 3250
NoConn ~ 10375 2400
NoConn ~ 8775 2500
NoConn ~ 8775 2600
NoConn ~ 8775 2700
NoConn ~ 10375 3675
NoConn ~ 10375 3775
NoConn ~ 10375 3875
NoConn ~ 10375 3975
NoConn ~ 10375 4125
NoConn ~ 10375 4225
NoConn ~ 10375 4325
NoConn ~ 10375 4425
NoConn ~ 10375 4525
NoConn ~ 10375 4625
$Comp
L power:GND #PWR0137
U 1 1
P 1575 2475
F 0 "#PWR0137" H 1575 2225 50  0001 C CNN
F 1 "GND" H 1580 2302 50  0000 C CNN
F 2 "" H 1575 2475 50  0001 C CNN
F 3 "" H 1575 2475 50  0001 C CNN
	1    1575 2475
	1    0    0    -1  
$EndComp
$Comp
L power:PWR_FLAG #FLG0102
U 1 1
P 1125 2475
F 0 "#FLG0102" H 1125 2550 50  0001 C CNN
F 1 "PWR_FLAG" H 1125 2649 50  0000 C CNN
F 2 "" H 1125 2475 50  0001 C CNN
F 3 "~" H 1125 2475 50  0001 C CNN
	1    1125 2475
	-1   0    0    1   
$EndComp
Wire Wire Line
	1575 2475 1575 2450
Wire Wire Line
	1575 2450 1125 2450
Wire Wire Line
	1125 2450 1125 2475
$Comp
L power:+5V #PWR0192
U 1 1
P 1575 2050
F 0 "#PWR0192" H 1575 1900 50  0001 C CNN
F 1 "+5V" H 1590 2223 50  0000 C CNN
F 2 "" H 1575 2050 50  0001 C CNN
F 3 "" H 1575 2050 50  0001 C CNN
	1    1575 2050
	1    0    0    -1  
$EndComp
$Comp
L power:PWR_FLAG #FLG0103
U 1 1
P 1125 2050
F 0 "#FLG0103" H 1125 2125 50  0001 C CNN
F 1 "PWR_FLAG" H 1125 2224 50  0000 C CNN
F 2 "" H 1125 2050 50  0001 C CNN
F 3 "~" H 1125 2050 50  0001 C CNN
	1    1125 2050
	1    0    0    -1  
$EndComp
Wire Wire Line
	1125 2050 1125 2075
Wire Wire Line
	1125 2075 1575 2075
Wire Wire Line
	1575 2075 1575 2050
$EndSCHEMATC
